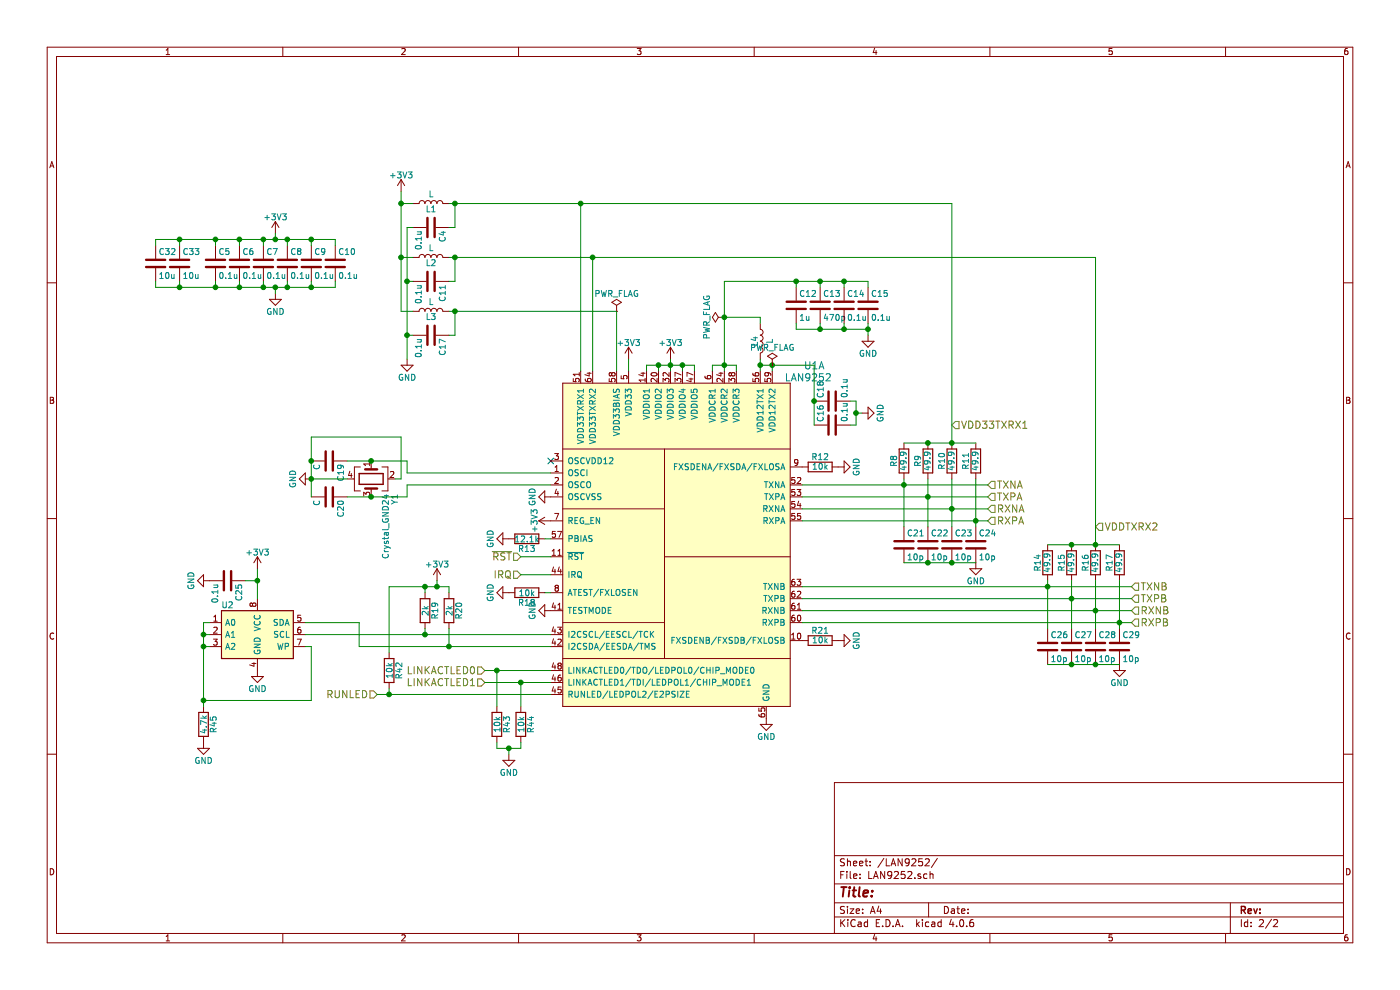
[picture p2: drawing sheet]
EESchema Schematic File Version 2
LIBS:power
LIBS:device
LIBS:transistors
LIBS:conn
LIBS:linear
LIBS:regul
LIBS:74xx
LIBS:cmos4000
LIBS:adc-dac
LIBS:memory
LIBS:xilinx
LIBS:microcontrollers
LIBS:dsp
LIBS:microchip
LIBS:analog_switches
LIBS:motorola
LIBS:texas
LIBS:intel
LIBS:audio
LIBS:interface
LIBS:digital-audio
LIBS:philips
LIBS:display
LIBS:cypress
LIBS:siliconi
LIBS:opto
LIBS:atmel
LIBS:contrib
LIBS:valves
LIBS:mylib
LIBS:analog_devices
EELAYER 25 0
EELAYER END
$Descr A4 11693 8268
encoding utf-8
Sheet 2 2
Title ""
Date ""
Rev ""
Comp ""
Comment1 ""
Comment2 ""
Comment3 ""
Comment4 ""
$EndDescr
$Comp
L GND #PWR054
U 1 1
P 6400 6000
F 0 "#PWR054" H 6400 5750 50  0001 C CNN
F 1 "GND" H 6400 5850 50  0000 C CNN
F 2 "" H 6400 6000 50  0000 C CNN
F 3 "" H 6400 6000 50  0000 C CNN
	1    6400 6000
	1    0    0    -1  
$EndComp
$Comp
L L L4
U 1 1
P 6350 2850
F 0 "L4" V 6300 2850 50  0000 C CNN
F 1 "L" V 6425 2850 50  0000 C CNN
F 2 "Capacitors_SMD:C_0603" H 6350 2850 50  0001 C CNN
F 3 "" H 6350 2850 50  0000 C CNN
	1    6350 2850
	1    0    0    -1  
$EndComp
NoConn ~ 4600 3850
$Comp
L GND #PWR055
U 1 1
P 4600 4150
F 0 "#PWR055" H 4600 3900 50  0001 C CNN
F 1 "GND" H 4600 4000 50  0000 C CNN
F 2 "" H 4600 4150 50  0000 C CNN
F 3 "" H 4600 4150 50  0000 C CNN
	1    4600 4150
	0    1    1    0   
$EndComp
$Comp
L R R13
U 1 1
P 4400 4500
F 0 "R13" V 4480 4500 50  0000 C CNN
F 1 "12.1k" V 4400 4500 50  0000 C CNN
F 2 "Resistors_SMD:R_0603" V 4330 4500 50  0001 C CNN
F 3 "" H 4400 4500 50  0000 C CNN
	1    4400 4500
	0    1    1    0   
$EndComp
$Comp
L GND #PWR056
U 1 1
P 4250 4500
F 0 "#PWR056" H 4250 4250 50  0001 C CNN
F 1 "GND" H 4250 4350 50  0000 C CNN
F 2 "" H 4250 4500 50  0000 C CNN
F 3 "" H 4250 4500 50  0000 C CNN
	1    4250 4500
	0    1    1    0   
$EndComp
$Comp
L GND #PWR057
U 1 1
P 4600 5100
F 0 "#PWR057" H 4600 4850 50  0001 C CNN
F 1 "GND" H 4600 4950 50  0000 C CNN
F 2 "" H 4600 5100 50  0000 C CNN
F 3 "" H 4600 5100 50  0000 C CNN
	1    4600 5100
	0    1    1    0   
$EndComp
$Comp
L R R12
U 1 1
P 6850 3900
F 0 "R12" V 6930 3900 50  0000 C CNN
F 1 "10k" V 6850 3900 50  0000 C CNN
F 2 "Resistors_SMD:R_0603" V 6780 3900 50  0001 C CNN
F 3 "" H 6850 3900 50  0000 C CNN
	1    6850 3900
	0    -1   -1   0   
$EndComp
$Comp
L GND #PWR058
U 1 1
P 7000 3900
F 0 "#PWR058" H 7000 3650 50  0001 C CNN
F 1 "GND" H 7000 3750 50  0000 C CNN
F 2 "" H 7000 3900 50  0000 C CNN
F 3 "" H 7000 3900 50  0000 C CNN
	1    7000 3900
	0    -1   -1   0   
$EndComp
$Comp
L R R21
U 1 1
P 6850 5350
F 0 "R21" V 6930 5350 50  0000 C CNN
F 1 "10k" V 6850 5350 50  0000 C CNN
F 2 "Resistors_SMD:R_0603" V 6780 5350 50  0001 C CNN
F 3 "" H 6850 5350 50  0000 C CNN
	1    6850 5350
	0    -1   -1   0   
$EndComp
$Comp
L GND #PWR059
U 1 1
P 7000 5350
F 0 "#PWR059" H 7000 5100 50  0001 C CNN
F 1 "GND" H 7000 5200 50  0000 C CNN
F 2 "" H 7000 5350 50  0000 C CNN
F 3 "" H 7000 5350 50  0000 C CNN
	1    7000 5350
	0    -1   -1   0   
$EndComp
$Comp
L C C21
U 1 1
P 7550 4550
F 0 "C21" H 7575 4650 50  0000 L CNN
F 1 "10p" H 7575 4450 50  0000 L CNN
F 2 "Capacitors_SMD:C_0603" H 7588 4400 50  0001 C CNN
F 3 "" H 7550 4550 50  0000 C CNN
	1    7550 4550
	1    0    0    -1  
$EndComp
$Comp
L C C22
U 1 1
P 7750 4550
F 0 "C22" H 7775 4650 50  0000 L CNN
F 1 "10p" H 7775 4450 50  0000 L CNN
F 2 "Capacitors_SMD:C_0603" H 7788 4400 50  0001 C CNN
F 3 "" H 7750 4550 50  0000 C CNN
	1    7750 4550
	1    0    0    -1  
$EndComp
$Comp
L C C23
U 1 1
P 7950 4550
F 0 "C23" H 7975 4650 50  0000 L CNN
F 1 "10p" H 7975 4450 50  0000 L CNN
F 2 "Capacitors_SMD:C_0603" H 7988 4400 50  0001 C CNN
F 3 "" H 7950 4550 50  0000 C CNN
	1    7950 4550
	1    0    0    -1  
$EndComp
$Comp
L C C24
U 1 1
P 8150 4550
F 0 "C24" H 8175 4650 50  0000 L CNN
F 1 "10p" H 8175 4450 50  0000 L CNN
F 2 "Capacitors_SMD:C_0603" H 8188 4400 50  0001 C CNN
F 3 "" H 8150 4550 50  0000 C CNN
	1    8150 4550
	1    0    0    -1  
$EndComp
$Comp
L GND #PWR060
U 1 1
P 8150 4700
F 0 "#PWR060" H 8150 4450 50  0001 C CNN
F 1 "GND" H 8150 4550 50  0000 C CNN
F 2 "" H 8150 4700 50  0000 C CNN
F 3 "" H 8150 4700 50  0000 C CNN
	1    8150 4700
	1    0    0    -1  
$EndComp
Text HLabel 8250 4050 2    60   Input ~ 0
TXNA
Text HLabel 8250 4150 2    60   Input ~ 0
TXPA
Text HLabel 8250 4250 2    60   Input ~ 0
RXNA
Text HLabel 8250 4350 2    60   Input ~ 0
RXPA
$Comp
L R R17
U 1 1
P 9350 4700
F 0 "R17" V 9430 4700 50  0000 C CNN
F 1 "49.9" V 9350 4700 50  0000 C CNN
F 2 "Resistors_SMD:R_0603" V 9280 4700 50  0001 C CNN
F 3 "" H 9350 4700 50  0000 C CNN
	1    9350 4700
	-1   0    0    1   
$EndComp
$Comp
L C C26
U 1 1
P 8750 5400
F 0 "C26" H 8775 5500 50  0000 L CNN
F 1 "10p" H 8775 5300 50  0000 L CNN
F 2 "Capacitors_SMD:C_0603" H 8788 5250 50  0001 C CNN
F 3 "" H 8750 5400 50  0000 C CNN
	1    8750 5400
	1    0    0    -1  
$EndComp
$Comp
L C C27
U 1 1
P 8950 5400
F 0 "C27" H 8975 5500 50  0000 L CNN
F 1 "10p" H 8975 5300 50  0000 L CNN
F 2 "Capacitors_SMD:C_0603" H 8988 5250 50  0001 C CNN
F 3 "" H 8950 5400 50  0000 C CNN
	1    8950 5400
	1    0    0    -1  
$EndComp
$Comp
L C C28
U 1 1
P 9150 5400
F 0 "C28" H 9175 5500 50  0000 L CNN
F 1 "10p" H 9175 5300 50  0000 L CNN
F 2 "Capacitors_SMD:C_0603" H 9188 5250 50  0001 C CNN
F 3 "" H 9150 5400 50  0000 C CNN
	1    9150 5400
	1    0    0    -1  
$EndComp
$Comp
L C C29
U 1 1
P 9350 5400
F 0 "C29" H 9375 5500 50  0000 L CNN
F 1 "10p" H 9375 5300 50  0000 L CNN
F 2 "Capacitors_SMD:C_0603" H 9388 5250 50  0001 C CNN
F 3 "" H 9350 5400 50  0000 C CNN
	1    9350 5400
	1    0    0    -1  
$EndComp
$Comp
L GND #PWR061
U 1 1
P 9350 5550
F 0 "#PWR061" H 9350 5300 50  0001 C CNN
F 1 "GND" H 9350 5400 50  0000 C CNN
F 2 "" H 9350 5550 50  0000 C CNN
F 3 "" H 9350 5550 50  0000 C CNN
	1    9350 5550
	1    0    0    -1  
$EndComp
Text HLabel 9450 4900 2    60   Input ~ 0
TXNB
Text HLabel 9450 5000 2    60   Input ~ 0
TXPB
Text HLabel 9450 5100 2    60   Input ~ 0
RXNB
Text HLabel 9450 5200 2    60   Input ~ 0
RXPB
Text HLabel 7950 3550 2    60   Input ~ 0
VDD33TXRX1
Text HLabel 9150 4400 2    60   Input ~ 0
VDDTXRX2
Text HLabel 4050 5600 0    60   Input ~ 0
LINKACTLED0
Text HLabel 4050 5700 0    60   Input ~ 0
LINKACTLED1
$Comp
L C C18
U 1 1
P 6950 3350
F 0 "C18" H 6975 3450 50  0000 L CNN
F 1 "0.1u" H 6975 3250 50  0000 L CNN
F 2 "Capacitors_SMD:C_0603" H 6988 3200 50  0001 C CNN
F 3 "" H 6950 3350 50  0000 C CNN
	1    6950 3350
	0    -1   -1   0   
$EndComp
$Comp
L C C16
U 1 1
P 6950 3550
F 0 "C16" H 6975 3650 50  0000 L CNN
F 1 "0.1u" H 6975 3450 50  0000 L CNN
F 2 "Capacitors_SMD:C_0603" H 6988 3400 50  0001 C CNN
F 3 "" H 6950 3550 50  0000 C CNN
	1    6950 3550
	0    -1   -1   0   
$EndComp
$Comp
L GND #PWR062
U 1 1
P 7200 3450
F 0 "#PWR062" H 7200 3200 50  0001 C CNN
F 1 "GND" H 7200 3300 50  0000 C CNN
F 2 "" H 7200 3450 50  0000 C CNN
F 3 "" H 7200 3450 50  0000 C CNN
	1    7200 3450
	0    -1   -1   0   
$EndComp
$Comp
L C C19
U 1 1
P 2750 3850
F 0 "C19" H 2775 3950 50  0000 L CNN
F 1 "C" H 2775 3750 50  0000 L CNN
F 2 "Capacitors_SMD:C_0603" H 2788 3700 50  0001 C CNN
F 3 "" H 2750 3850 50  0000 C CNN
	1    2750 3850
	0    1    1    0   
$EndComp
$Comp
L C C20
U 1 1
P 2750 4150
F 0 "C20" H 2775 4250 50  0000 L CNN
F 1 "C" H 2775 4050 50  0000 L CNN
F 2 "Capacitors_SMD:C_0603" H 2788 4000 50  0001 C CNN
F 3 "" H 2750 4150 50  0000 C CNN
	1    2750 4150
	0    1    1    0   
$EndComp
$Comp
L GND #PWR063
U 1 1
P 2600 4000
F 0 "#PWR063" H 2600 3750 50  0001 C CNN
F 1 "GND" H 2600 3850 50  0000 C CNN
F 2 "" H 2600 4000 50  0000 C CNN
F 3 "" H 2600 4000 50  0000 C CNN
	1    2600 4000
	0    1    1    0   
$EndComp
$Comp
L +3V3 #PWR064
U 1 1
P 3350 1600
F 0 "#PWR064" H 3350 1450 50  0001 C CNN
F 1 "+3V3" H 3350 1740 50  0000 C CNN
F 2 "" H 3350 1600 50  0000 C CNN
F 3 "" H 3350 1600 50  0000 C CNN
	1    3350 1600
	1    0    0    -1  
$EndComp
$Comp
L L L1
U 1 1
P 3600 1700
F 0 "L1" V 3550 1700 50  0000 C CNN
F 1 "L" V 3675 1700 50  0000 C CNN
F 2 "Capacitors_SMD:C_0603" H 3600 1700 50  0001 C CNN
F 3 "" H 3600 1700 50  0000 C CNN
	1    3600 1700
	0    -1   -1   0   
$EndComp
$Comp
L C C4
U 1 1
P 3600 1900
F 0 "C4" H 3625 2000 50  0000 L CNN
F 1 "0.1u" H 3625 1800 50  0000 L CNN
F 2 "Capacitors_SMD:C_0603" H 3638 1750 50  0001 C CNN
F 3 "" H 3600 1900 50  0000 C CNN
	1    3600 1900
	0    1    1    0   
$EndComp
$Comp
L L L2
U 1 1
P 3600 2150
F 0 "L2" V 3550 2150 50  0000 C CNN
F 1 "L" V 3675 2150 50  0000 C CNN
F 2 "Capacitors_SMD:C_0603" H 3600 2150 50  0001 C CNN
F 3 "" H 3600 2150 50  0000 C CNN
	1    3600 2150
	0    -1   -1   0   
$EndComp
$Comp
L C C11
U 1 1
P 3600 2350
F 0 "C11" H 3625 2450 50  0000 L CNN
F 1 "0.1u" H 3625 2250 50  0000 L CNN
F 2 "Capacitors_SMD:C_0603" H 3638 2200 50  0001 C CNN
F 3 "" H 3600 2350 50  0000 C CNN
	1    3600 2350
	0    1    1    0   
$EndComp
$Comp
L L L3
U 1 1
P 3600 2600
F 0 "L3" V 3550 2600 50  0000 C CNN
F 1 "L" V 3675 2600 50  0000 C CNN
F 2 "Capacitors_SMD:C_0603" H 3600 2600 50  0001 C CNN
F 3 "" H 3600 2600 50  0000 C CNN
	1    3600 2600
	0    -1   -1   0   
$EndComp
$Comp
L C C17
U 1 1
P 3600 2800
F 0 "C17" H 3625 2900 50  0000 L CNN
F 1 "0.1u" H 3625 2700 50  0000 L CNN
F 2 "Capacitors_SMD:C_0603" H 3638 2650 50  0001 C CNN
F 3 "" H 3600 2800 50  0000 C CNN
	1    3600 2800
	0    1    1    0   
$EndComp
$Comp
L GND #PWR065
U 1 1
P 3400 3000
F 0 "#PWR065" H 3400 2750 50  0001 C CNN
F 1 "GND" H 3400 2850 50  0000 C CNN
F 2 "" H 3400 3000 50  0000 C CNN
F 3 "" H 3400 3000 50  0000 C CNN
	1    3400 3000
	1    0    0    -1  
$EndComp
$Comp
L +3V3 #PWR066
U 1 1
P 5250 3000
F 0 "#PWR066" H 5250 2850 50  0001 C CNN
F 1 "+3V3" H 5250 3140 50  0000 C CNN
F 2 "" H 5250 3000 50  0000 C CNN
F 3 "" H 5250 3000 50  0000 C CNN
	1    5250 3000
	1    0    0    -1  
$EndComp
$Comp
L +3V3 #PWR067
U 1 1
P 5600 3000
F 0 "#PWR067" H 5600 2850 50  0001 C CNN
F 1 "+3V3" H 5600 3140 50  0000 C CNN
F 2 "" H 5600 3000 50  0000 C CNN
F 3 "" H 5600 3000 50  0000 C CNN
	1    5600 3000
	1    0    0    -1  
$EndComp
$Comp
L +3V3 #PWR068
U 1 1
P 4600 4350
F 0 "#PWR068" H 4600 4200 50  0001 C CNN
F 1 "+3V3" H 4600 4490 50  0000 C CNN
F 2 "" H 4600 4350 50  0000 C CNN
F 3 "" H 4600 4350 50  0000 C CNN
	1    4600 4350
	0    -1   -1   0   
$EndComp
$Comp
L C C12
U 1 1
P 6650 2550
F 0 "C12" H 6675 2650 50  0000 L CNN
F 1 "1u" H 6675 2450 50  0000 L CNN
F 2 "Capacitors_SMD:C_0603" H 6688 2400 50  0001 C CNN
F 3 "" H 6650 2550 50  0000 C CNN
	1    6650 2550
	1    0    0    -1  
$EndComp
$Comp
L C C13
U 1 1
P 6850 2550
F 0 "C13" H 6875 2650 50  0000 L CNN
F 1 "470p" H 6875 2450 50  0000 L CNN
F 2 "Capacitors_SMD:C_0603" H 6888 2400 50  0001 C CNN
F 3 "" H 6850 2550 50  0000 C CNN
	1    6850 2550
	1    0    0    -1  
$EndComp
$Comp
L C C14
U 1 1
P 7050 2550
F 0 "C14" H 7075 2650 50  0000 L CNN
F 1 "0.1u" H 7075 2450 50  0000 L CNN
F 2 "Capacitors_SMD:C_0603" H 7088 2400 50  0001 C CNN
F 3 "" H 7050 2550 50  0000 C CNN
	1    7050 2550
	1    0    0    -1  
$EndComp
$Comp
L C C15
U 1 1
P 7250 2550
F 0 "C15" H 7275 2650 50  0000 L CNN
F 1 "0.1u" H 7275 2450 50  0000 L CNN
F 2 "Capacitors_SMD:C_0603" H 7288 2400 50  0001 C CNN
F 3 "" H 7250 2550 50  0000 C CNN
	1    7250 2550
	1    0    0    -1  
$EndComp
$Comp
L GND #PWR069
U 1 1
P 7250 2800
F 0 "#PWR069" H 7250 2550 50  0001 C CNN
F 1 "GND" H 7250 2650 50  0000 C CNN
F 2 "" H 7250 2800 50  0000 C CNN
F 3 "" H 7250 2800 50  0000 C CNN
	1    7250 2800
	1    0    0    -1  
$EndComp
$Comp
L C C5
U 1 1
P 1800 2200
F 0 "C5" H 1825 2300 50  0000 L CNN
F 1 "0.1u" H 1825 2100 50  0000 L CNN
F 2 "Capacitors_SMD:C_0603" H 1838 2050 50  0001 C CNN
F 3 "" H 1800 2200 50  0000 C CNN
	1    1800 2200
	1    0    0    -1  
$EndComp
$Comp
L C C6
U 1 1
P 2000 2200
F 0 "C6" H 2025 2300 50  0000 L CNN
F 1 "0.1u" H 2025 2100 50  0000 L CNN
F 2 "Capacitors_SMD:C_0603" H 2038 2050 50  0001 C CNN
F 3 "" H 2000 2200 50  0000 C CNN
	1    2000 2200
	1    0    0    -1  
$EndComp
$Comp
L C C7
U 1 1
P 2200 2200
F 0 "C7" H 2225 2300 50  0000 L CNN
F 1 "0.1u" H 2225 2100 50  0000 L CNN
F 2 "Capacitors_SMD:C_0603" H 2238 2050 50  0001 C CNN
F 3 "" H 2200 2200 50  0000 C CNN
	1    2200 2200
	1    0    0    -1  
$EndComp
$Comp
L C C8
U 1 1
P 2400 2200
F 0 "C8" H 2425 2300 50  0000 L CNN
F 1 "0.1u" H 2425 2100 50  0000 L CNN
F 2 "Capacitors_SMD:C_0603" H 2438 2050 50  0001 C CNN
F 3 "" H 2400 2200 50  0000 C CNN
	1    2400 2200
	1    0    0    -1  
$EndComp
$Comp
L C C9
U 1 1
P 2600 2200
F 0 "C9" H 2625 2300 50  0000 L CNN
F 1 "0.1u" H 2625 2100 50  0000 L CNN
F 2 "Capacitors_SMD:C_0603" H 2638 2050 50  0001 C CNN
F 3 "" H 2600 2200 50  0000 C CNN
	1    2600 2200
	1    0    0    -1  
$EndComp
$Comp
L C C10
U 1 1
P 2800 2200
F 0 "C10" H 2825 2300 50  0000 L CNN
F 1 "0.1u" H 2825 2100 50  0000 L CNN
F 2 "Capacitors_SMD:C_0603" H 2838 2050 50  0001 C CNN
F 3 "" H 2800 2200 50  0000 C CNN
	1    2800 2200
	1    0    0    -1  
$EndComp
$Comp
L GND #PWR070
U 1 1
P 2300 2450
F 0 "#PWR070" H 2300 2200 50  0001 C CNN
F 1 "GND" H 2300 2300 50  0000 C CNN
F 2 "" H 2300 2450 50  0000 C CNN
F 3 "" H 2300 2450 50  0000 C CNN
	1    2300 2450
	1    0    0    -1  
$EndComp
$Comp
L +3V3 #PWR071
U 1 1
P 2300 1950
F 0 "#PWR071" H 2300 1800 50  0001 C CNN
F 1 "+3V3" H 2300 2090 50  0000 C CNN
F 2 "" H 2300 1950 50  0000 C CNN
F 3 "" H 2300 1950 50  0000 C CNN
	1    2300 1950
	1    0    0    -1  
$EndComp
Text HLabel 4350 4650 0    60   Input ~ 0
~RST
Text HLabel 4350 4800 0    60   Input ~ 0
IRQ
$Comp
L R R18
U 1 1
P 4400 4950
F 0 "R18" V 4480 4950 50  0000 C CNN
F 1 "10k" V 4400 4950 50  0000 C CNN
F 2 "Resistors_SMD:R_0603" V 4330 4950 50  0001 C CNN
F 3 "" H 4400 4950 50  0000 C CNN
	1    4400 4950
	0    1    1    0   
$EndComp
$Comp
L GND #PWR072
U 1 1
P 4250 4950
F 0 "#PWR072" H 4250 4700 50  0001 C CNN
F 1 "GND" H 4250 4800 50  0000 C CNN
F 2 "" H 4250 4950 50  0000 C CNN
F 3 "" H 4250 4950 50  0000 C CNN
	1    4250 4950
	0    1    1    0   
$EndComp
$Comp
L +3V3 #PWR073
U 1 1
P 3650 4850
F 0 "#PWR073" H 3650 4700 50  0001 C CNN
F 1 "+3V3" H 3650 4990 50  0000 C CNN
F 2 "" H 3650 4850 50  0000 C CNN
F 3 "" H 3650 4850 50  0000 C CNN
	1    3650 4850
	1    0    0    -1  
$EndComp
$Comp
L R R19
U 1 1
P 3550 5100
F 0 "R19" V 3630 5100 50  0000 C CNN
F 1 "2k" V 3550 5100 50  0000 C CNN
F 2 "Resistors_SMD:R_0603" V 3480 5100 50  0001 C CNN
F 3 "" H 3550 5100 50  0000 C CNN
	1    3550 5100
	1    0    0    -1  
$EndComp
$Comp
L R R20
U 1 1
P 3750 5100
F 0 "R20" V 3830 5100 50  0000 C CNN
F 1 "2k" V 3750 5100 50  0000 C CNN
F 2 "Resistors_SMD:R_0603" V 3680 5100 50  0001 C CNN
F 3 "" H 3750 5100 50  0000 C CNN
	1    3750 5100
	1    0    0    -1  
$EndComp
$Comp
L 24LC00 U2
U 1 1
P 2150 5300
F 0 "U2" H 1900 5550 50  0000 C CNN
F 1 "24LC00" H 2350 5550 50  0001 C CNN
F 2 "Housings_DIP:DIP-8_W7.62mm_Socket_LongPads" H 2200 5050 50  0001 L CNN
F 3 "" H 2150 5200 50  0000 C CNN
	1    2150 5300
	1    0    0    -1  
$EndComp
$Comp
L GND #PWR074
U 1 1
P 2150 5600
F 0 "#PWR074" H 2150 5350 50  0001 C CNN
F 1 "GND" H 2150 5450 50  0000 C CNN
F 2 "" H 2150 5600 50  0000 C CNN
F 3 "" H 2150 5600 50  0000 C CNN
	1    2150 5600
	1    0    0    -1  
$EndComp
$Comp
L GND #PWR075
U 1 1
P 1700 6200
F 0 "#PWR075" H 1700 5950 50  0001 C CNN
F 1 "GND" H 1700 6050 50  0000 C CNN
F 2 "" H 1700 6200 50  0000 C CNN
F 3 "" H 1700 6200 50  0000 C CNN
	1    1700 6200
	1    0    0    -1  
$EndComp
$Comp
L C C25
U 1 1
P 1900 4850
F 0 "C25" H 1925 4950 50  0000 L CNN
F 1 "0.1u" H 1925 4750 50  0000 L CNN
F 2 "Capacitors_SMD:C_0603" H 1938 4700 50  0001 C CNN
F 3 "" H 1900 4850 50  0000 C CNN
	1    1900 4850
	0    1    1    0   
$EndComp
$Comp
L GND #PWR076
U 1 1
P 1750 4850
F 0 "#PWR076" H 1750 4600 50  0001 C CNN
F 1 "GND" H 1750 4700 50  0000 C CNN
F 2 "" H 1750 4850 50  0000 C CNN
F 3 "" H 1750 4850 50  0000 C CNN
	1    1750 4850
	0    1    1    0   
$EndComp
$Comp
L +3V3 #PWR077
U 1 1
P 2150 4750
F 0 "#PWR077" H 2150 4600 50  0001 C CNN
F 1 "+3V3" H 2150 4890 50  0000 C CNN
F 2 "" H 2150 4750 50  0000 C CNN
F 3 "" H 2150 4750 50  0000 C CNN
	1    2150 4750
	1    0    0    -1  
$EndComp
$Comp
L R R16
U 1 1
P 9150 4700
F 0 "R16" V 9230 4700 50  0000 C CNN
F 1 "49.9" V 9150 4700 50  0000 C CNN
F 2 "Resistors_SMD:R_0603" V 9080 4700 50  0001 C CNN
F 3 "" H 9150 4700 50  0000 C CNN
	1    9150 4700
	-1   0    0    1   
$EndComp
$Comp
L R R15
U 1 1
P 8950 4700
F 0 "R15" V 9030 4700 50  0000 C CNN
F 1 "49.9" V 8950 4700 50  0000 C CNN
F 2 "Resistors_SMD:R_0603" V 8880 4700 50  0001 C CNN
F 3 "" H 8950 4700 50  0000 C CNN
	1    8950 4700
	-1   0    0    1   
$EndComp
$Comp
L R R14
U 1 1
P 8750 4700
F 0 "R14" V 8830 4700 50  0000 C CNN
F 1 "49.9" V 8750 4700 50  0000 C CNN
F 2 "Resistors_SMD:R_0603" V 8680 4700 50  0001 C CNN
F 3 "" H 8750 4700 50  0000 C CNN
	1    8750 4700
	-1   0    0    1   
$EndComp
$Comp
L R R11
U 1 1
P 8150 3850
F 0 "R11" V 8230 3850 50  0000 C CNN
F 1 "49.9" V 8150 3850 50  0000 C CNN
F 2 "Resistors_SMD:R_0603" V 8080 3850 50  0001 C CNN
F 3 "" H 8150 3850 50  0000 C CNN
	1    8150 3850
	-1   0    0    1   
$EndComp
$Comp
L R R10
U 1 1
P 7950 3850
F 0 "R10" V 8030 3850 50  0000 C CNN
F 1 "49.9" V 7950 3850 50  0000 C CNN
F 2 "Resistors_SMD:R_0603" V 7880 3850 50  0001 C CNN
F 3 "" H 7950 3850 50  0000 C CNN
	1    7950 3850
	-1   0    0    1   
$EndComp
$Comp
L R R9
U 1 1
P 7750 3850
F 0 "R9" V 7830 3850 50  0000 C CNN
F 1 "49.9" V 7750 3850 50  0000 C CNN
F 2 "Resistors_SMD:R_0603" V 7680 3850 50  0001 C CNN
F 3 "" H 7750 3850 50  0000 C CNN
	1    7750 3850
	-1   0    0    1   
$EndComp
$Comp
L R R8
U 1 1
P 7550 3850
F 0 "R8" V 7630 3850 50  0000 C CNN
F 1 "49.9" V 7550 3850 50  0000 C CNN
F 2 "Resistors_SMD:R_0603" V 7480 3850 50  0001 C CNN
F 3 "" H 7550 3850 50  0000 C CNN
	1    7550 3850
	-1   0    0    1   
$EndComp
$Comp
L Crystal_GND24 Y1
U 1 1
P 3100 4000
F 0 "Y1" H 3225 4200 50  0000 L CNN
F 1 "Crystal_GND24" H 3225 4125 50  0000 L CNN
F 2 "Crystals:Crystal_SMD_Abracon_ABM8G-4pin_3.2x2.5mm" H 3100 4000 50  0001 C CNN
F 3 "" H 3100 4000 50  0001 C CNN
	1    3100 4000
	0    1    1    0   
$EndComp
$Comp
L LAN9252 U1
U 1 1
P 6600 3200
F 0 "U1" H 6800 3350 60  0000 C CNN
F 1 "LAN9252" H 6750 3250 60  0000 C CNN
F 2 "Housings_DFN_QFN:QFN-64-1EP_9x9mm_Pitch0.5mm" H 5350 2150 60  0001 C CNN
F 3 "" H 5350 2150 60  0001 C CNN
	1    6600 3200
	1    0    0    -1  
$EndComp
Text HLabel 3150 5800 0    60   Input ~ 0
RUNLED
$Comp
L C C33
U 1 1
P 1500 2200
F 0 "C33" H 1525 2300 50  0000 L CNN
F 1 "10u" H 1525 2100 50  0000 L CNN
F 2 "Capacitors_SMD:C_0805" H 1538 2050 50  0001 C CNN
F 3 "" H 1500 2200 50  0001 C CNN
	1    1500 2200
	1    0    0    -1  
$EndComp
$Comp
L C C32
U 1 1
P 1300 2200
F 0 "C32" H 1325 2300 50  0000 L CNN
F 1 "10u" H 1325 2100 50  0000 L CNN
F 2 "Capacitors_SMD:C_0805" H 1338 2050 50  0001 C CNN
F 3 "" H 1300 2200 50  0001 C CNN
	1    1300 2200
	1    0    0    -1  
$EndComp
$Comp
L R R42
U 1 1
P 3250 5600
F 0 "R42" V 3330 5600 50  0000 C CNN
F 1 "10k" V 3250 5600 50  0000 C CNN
F 2 "Resistors_SMD:R_0603" V 3180 5600 50  0001 C CNN
F 3 "" H 3250 5600 50  0001 C CNN
	1    3250 5600
	1    0    0    -1  
$EndComp
$Comp
L R R43
U 1 1
P 4150 6050
F 0 "R43" V 4230 6050 50  0000 C CNN
F 1 "10k" V 4150 6050 50  0000 C CNN
F 2 "Resistors_SMD:R_0603" V 4080 6050 50  0001 C CNN
F 3 "" H 4150 6050 50  0001 C CNN
	1    4150 6050
	1    0    0    -1  
$EndComp
$Comp
L R R44
U 1 1
P 4350 6050
F 0 "R44" V 4430 6050 50  0000 C CNN
F 1 "10k" V 4350 6050 50  0000 C CNN
F 2 "Resistors_SMD:R_0603" V 4280 6050 50  0001 C CNN
F 3 "" H 4350 6050 50  0001 C CNN
	1    4350 6050
	1    0    0    -1  
$EndComp
$Comp
L GND #PWR078
U 1 1
P 4250 6300
F 0 "#PWR078" H 4250 6050 50  0001 C CNN
F 1 "GND" H 4250 6150 50  0000 C CNN
F 2 "" H 4250 6300 50  0000 C CNN
F 3 "" H 4250 6300 50  0000 C CNN
	1    4250 6300
	1    0    0    -1  
$EndComp
$Comp
L R R45
U 1 1
P 1700 6050
F 0 "R45" V 1780 6050 50  0000 C CNN
F 1 "4.7k" V 1700 6050 50  0000 C CNN
F 2 "Resistors_SMD:R_0603" V 1630 6050 50  0001 C CNN
F 3 "" H 1700 6050 50  0001 C CNN
	1    1700 6050
	1    0    0    -1  
$EndComp
$Comp
L PWR_FLAG #FLG079
U 1 1
P 5150 2600
F 0 "#FLG079" H 5150 2675 50  0001 C CNN
F 1 "PWR_FLAG" H 5150 2750 50  0000 C CNN
F 2 "" H 5150 2600 50  0001 C CNN
F 3 "" H 5150 2600 50  0001 C CNN
	1    5150 2600
	1    0    0    -1  
$EndComp
$Comp
L PWR_FLAG #FLG080
U 1 1
P 6050 2650
F 0 "#FLG080" H 6050 2725 50  0001 C CNN
F 1 "PWR_FLAG" H 6050 2800 50  0000 C CNN
F 2 "" H 6050 2650 50  0001 C CNN
F 3 "" H 6050 2650 50  0001 C CNN
	1    6050 2650
	0    -1   -1   0   
$EndComp
Wire Wire Line
	5950 3100 5950 3050
Wire Wire Line
	5950 3050 6150 3050
Wire Wire Line
	6150 3050 6150 3100
Wire Wire Line
	6050 2350 6050 3100
Connection ~ 6050 3050
Wire Wire Line
	6350 3000 6350 3100
Wire Wire Line
	6350 3050 6800 3050
Wire Wire Line
	6450 3050 6450 3100
Connection ~ 6350 3050
Wire Wire Line
	6350 2700 6350 2650
Wire Wire Line
	6350 2650 6050 2650
Connection ~ 6050 2650
Wire Wire Line
	5800 3050 5800 3100
Wire Wire Line
	5400 3050 5800 3050
Wire Wire Line
	5400 3050 5400 3100
Wire Wire Line
	5500 3100 5500 3050
Connection ~ 5500 3050
Wire Wire Line
	5600 3000 5600 3100
Connection ~ 5600 3050
Wire Wire Line
	5700 3100 5700 3050
Connection ~ 5700 3050
Wire Wire Line
	5250 3100 5250 3000
Wire Wire Line
	4600 4500 4550 4500
Wire Wire Line
	7550 4700 8150 4700
Connection ~ 7750 4700
Connection ~ 7950 4700
Wire Wire Line
	6700 4050 8250 4050
Wire Wire Line
	6700 4150 8250 4150
Wire Wire Line
	6700 4250 8250 4250
Wire Wire Line
	6700 4350 8250 4350
Wire Wire Line
	7550 4000 7550 4400
Connection ~ 7550 4050
Wire Wire Line
	7750 4000 7750 4400
Connection ~ 7750 4150
Wire Wire Line
	7950 4000 7950 4400
Connection ~ 7950 4250
Wire Wire Line
	8150 4000 8150 4400
Connection ~ 8150 4350
Wire Wire Line
	7550 3700 8150 3700
Connection ~ 7750 3700
Connection ~ 7950 3700
Wire Wire Line
	6700 4900 9450 4900
Wire Wire Line
	6700 5000 9450 5000
Wire Wire Line
	6700 5100 9450 5100
Wire Wire Line
	6700 5200 9450 5200
Wire Wire Line
	8750 5550 9350 5550
Connection ~ 9150 5550
Connection ~ 8950 5550
Wire Wire Line
	8750 4850 8750 5250
Connection ~ 8750 4900
Wire Wire Line
	8950 4850 8950 5250
Connection ~ 8950 5000
Wire Wire Line
	9150 4850 9150 5250
Connection ~ 9150 5100
Wire Wire Line
	9350 4850 9350 5250
Connection ~ 9350 5200
Wire Wire Line
	8750 4550 9350 4550
Connection ~ 8950 4550
Connection ~ 9150 4550
Wire Wire Line
	7950 1700 7950 3700
Wire Wire Line
	9150 2150 9150 4550
Wire Wire Line
	4850 1700 4850 3100
Wire Wire Line
	3750 1700 7950 1700
Wire Wire Line
	3750 2150 9150 2150
Wire Wire Line
	4950 2150 4950 3100
Wire Wire Line
	7150 3350 7100 3350
Wire Wire Line
	7150 3350 7150 3550
Wire Wire Line
	7150 3550 7100 3550
Wire Wire Line
	7200 3450 7150 3450
Connection ~ 7150 3450
Wire Wire Line
	2600 3650 2600 4150
Connection ~ 2600 4000
Wire Wire Line
	2900 4150 3400 4150
Wire Wire Line
	2900 3850 3400 3850
Wire Wire Line
	3400 3950 4600 3950
Wire Wire Line
	3400 3850 3400 3950
Connection ~ 3100 3850
Wire Wire Line
	3400 4050 4600 4050
Wire Wire Line
	3400 4150 3400 4050
Connection ~ 3100 4150
Wire Wire Line
	3350 1600 3350 2600
Wire Wire Line
	3350 1700 3450 1700
Wire Wire Line
	3350 2150 3450 2150
Connection ~ 3350 1700
Connection ~ 4850 1700
Connection ~ 4950 2150
Wire Wire Line
	3750 1900 3800 1900
Wire Wire Line
	3800 1900 3800 1700
Connection ~ 3800 1700
Wire Wire Line
	3750 2350 3800 2350
Wire Wire Line
	3800 2350 3800 2150
Connection ~ 3800 2150
Wire Wire Line
	3450 2350 3400 2350
Wire Wire Line
	3400 1900 3400 3000
Wire Wire Line
	3400 1900 3450 1900
Connection ~ 3400 2350
Wire Wire Line
	3350 2600 3450 2600
Connection ~ 3350 2150
Wire Wire Line
	3750 2600 5150 2600
Wire Wire Line
	3800 2600 3800 2800
Wire Wire Line
	3800 2800 3750 2800
Connection ~ 3800 2600
Wire Wire Line
	5150 2600 5150 3100
Wire Wire Line
	3400 2800 3450 2800
Connection ~ 3400 2800
Wire Wire Line
	6650 2700 6650 2750
Wire Wire Line
	6650 2750 7250 2750
Wire Wire Line
	7250 2700 7250 2800
Wire Wire Line
	7050 2700 7050 2750
Connection ~ 7050 2750
Wire Wire Line
	6850 2700 6850 2750
Connection ~ 6850 2750
Connection ~ 7250 2750
Wire Wire Line
	6650 2400 6650 2350
Wire Wire Line
	6050 2350 7250 2350
Wire Wire Line
	7250 2350 7250 2400
Wire Wire Line
	7050 2400 7050 2350
Connection ~ 7050 2350
Wire Wire Line
	6850 2400 6850 2350
Connection ~ 6850 2350
Connection ~ 6650 2350
Wire Wire Line
	1800 2000 1800 2050
Wire Wire Line
	1300 2000 2800 2000
Wire Wire Line
	2800 2000 2800 2050
Wire Wire Line
	2800 2400 2800 2350
Wire Wire Line
	1300 2400 2800 2400
Wire Wire Line
	1800 2400 1800 2350
Wire Wire Line
	2000 2050 2000 2000
Connection ~ 2000 2000
Wire Wire Line
	2200 2050 2200 2000
Connection ~ 2200 2000
Wire Wire Line
	2300 1950 2300 2000
Connection ~ 2300 2000
Wire Wire Line
	2400 2050 2400 2000
Connection ~ 2400 2000
Wire Wire Line
	2600 2050 2600 2000
Connection ~ 2600 2000
Wire Wire Line
	2600 2350 2600 2400
Connection ~ 2600 2400
Wire Wire Line
	2400 2350 2400 2400
Connection ~ 2400 2400
Wire Wire Line
	2300 2450 2300 2400
Connection ~ 2300 2400
Wire Wire Line
	2200 2350 2200 2400
Connection ~ 2200 2400
Wire Wire Line
	2000 2350 2000 2400
Connection ~ 2000 2400
Wire Wire Line
	4350 4650 4600 4650
Wire Wire Line
	4600 4800 4350 4800
Wire Wire Line
	4050 5600 4600 5600
Wire Wire Line
	4050 5700 4600 5700
Wire Wire Line
	4550 4950 4600 4950
Wire Wire Line
	3550 4950 3550 4900
Wire Wire Line
	3250 4900 3750 4900
Wire Wire Line
	3750 4900 3750 4950
Wire Wire Line
	3650 4850 3650 4900
Connection ~ 3650 4900
Wire Wire Line
	2550 5300 4600 5300
Wire Wire Line
	3000 5400 4600 5400
Wire Wire Line
	3550 5250 3550 5300
Connection ~ 3550 5300
Wire Wire Line
	3750 5250 3750 5400
Connection ~ 3750 5400
Wire Wire Line
	2550 5200 3000 5200
Wire Wire Line
	3000 5200 3000 5400
Wire Wire Line
	2550 5400 2600 5400
Wire Wire Line
	2600 5400 2600 5850
Wire Wire Line
	2600 5850 1700 5850
Wire Wire Line
	1700 5200 1700 5900
Wire Wire Line
	1700 5400 1750 5400
Wire Wire Line
	1700 5200 1750 5200
Connection ~ 1700 5400
Wire Wire Line
	1750 5300 1700 5300
Connection ~ 1700 5300
Connection ~ 1700 5850
Wire Wire Line
	2050 4850 2150 4850
Wire Wire Line
	2150 4750 2150 5000
Connection ~ 2150 4850
Wire Wire Line
	2900 4000 2600 4000
Wire Wire Line
	3300 4000 3350 4000
Wire Wire Line
	3350 4000 3350 3650
Wire Wire Line
	3350 3650 2600 3650
Connection ~ 2600 3850
Wire Wire Line
	6800 3050 6800 3550
Connection ~ 6450 3050
Connection ~ 6800 3350
Wire Wire Line
	3150 5800 4600 5800
Wire Wire Line
	1500 2050 1500 2000
Connection ~ 1800 2000
Wire Wire Line
	1300 2050 1300 2000
Connection ~ 1500 2000
Wire Wire Line
	1500 2350 1500 2400
Connection ~ 1800 2400
Wire Wire Line
	1300 2350 1300 2400
Connection ~ 1500 2400
Wire Wire Line
	3250 5750 3250 5800
Connection ~ 3250 5800
Wire Wire Line
	3250 5450 3250 4900
Connection ~ 3550 4900
Wire Wire Line
	4150 5900 4150 5600
Connection ~ 4150 5600
Wire Wire Line
	4350 5900 4350 5700
Connection ~ 4350 5700
Wire Wire Line
	4150 6200 4150 6250
Wire Wire Line
	4150 6250 4350 6250
Wire Wire Line
	4350 6250 4350 6200
Wire Wire Line
	4250 6300 4250 6250
Connection ~ 4250 6250
$Comp
L PWR_FLAG #FLG?
U 1 1
P 6450 3050
F 0 "#FLG?" H 6450 3125 50  0001 C CNN
F 1 "PWR_FLAG" H 6450 3200 50  0000 C CNN
F 2 "" H 6450 3050 50  0001 C CNN
F 3 "" H 6450 3050 50  0001 C CNN
	1    6450 3050
	1    0    0    -1  
$EndComp
$EndSCHEMATC
